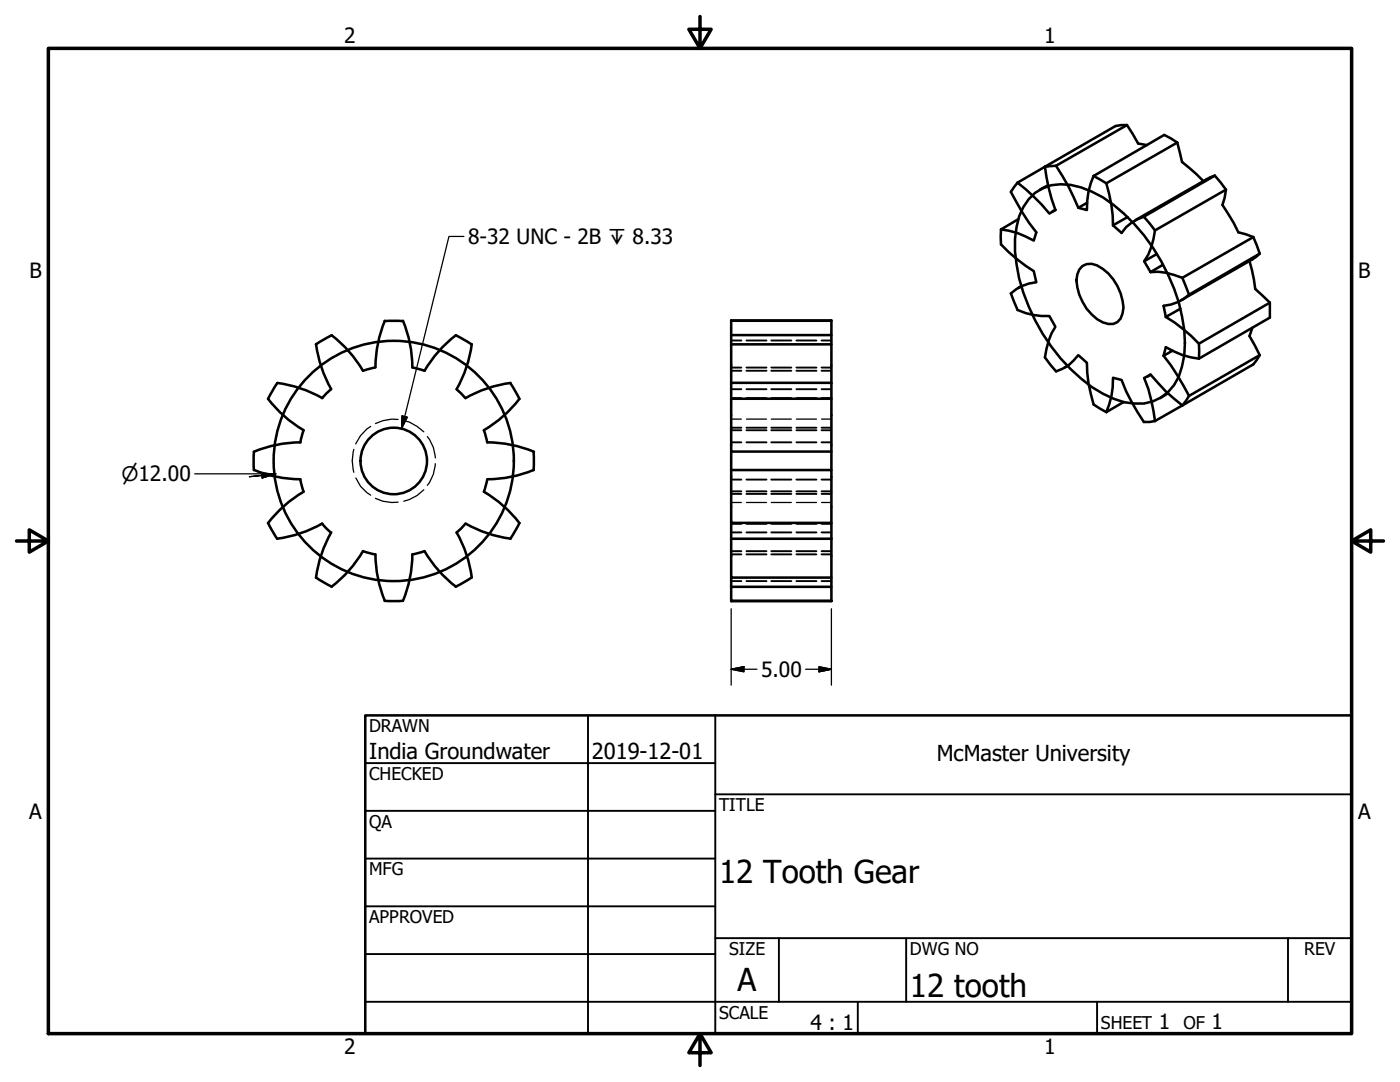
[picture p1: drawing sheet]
<svg xmlns="http://www.w3.org/2000/svg" width="279mm" height="216mm" viewBox="0 0 279 216" stroke-linecap="round" stroke-linejoin="round" font-family="sans-serif">
<!-- layer: Visible (ANSI) -->
<g fill="none" stroke="#000" stroke-width=".51">
<path d="M203.1 36.4l-1.4 1.9a46.3 46.3 0 0 0 5.1 8.1l-.5 1.6a15.8 15.8 0 0 0-6.5-2.2M206.6 38.5a9.4 9.4 0 0 1 9.2-1.1 27.6 27.6 0 0 1 12.5 9.6 36.9 36.9 0 0 1 8.2 21.5 15.8 15.8 0 0 1-2.2 8.3 8.5 8.5 0 0 1-7.9 3.7 18.2 18.2 0 0 1-10.6-4.9 38.2 38.2 0 0 1-13.2-25.4 17.4 17.4 0 0 1 1.6-8.9l1.1-1.5zM208.5 33.3a37.7 37.7 0 0 0 2.1 8.6l-1.2 .7a39.3 39.3 0 0 0-6.3-6.2M208.5 33.3l-5.4 3.1M209.2 37l-1.7 .8M210.8 33.1a44.4 44.4 0 0 1 4.4 8.4l1.7 .4a15.2 15.2 0 0 1 1.3-6.8M210.8 33.1l-2.3 .2M218.2 35.1l2.6 1.5M220.8 36.6a27.8 27.8 0 0 1 1.3 8.4M224.9 25l2.2 3.6 1.8 .4M224.9 25l-2.3 .1-14.1 8.2M224.9 25l-14.1 8.1"/>
<path d="M234.9 28.4l1 3.9 2.9 2.4 1.4 1.4M234.9 28.4l-2.6-1.5-14.1 8.2M234.9 28.4l-14.1 8.2M242.4 35.1l-1.7 .7-14.1 8.1M242.4 35.1l2.3 2.7M242.4 35.1l-14.1 8.1M244.7 37.8l-.3 1.6-.4 1.5 2.2 3.5 .9 2 3 .9M244.7 37.8l-14.2 8.2M199.8 45.8v3a33.5 33.5 0 0 0 6.5 5.3l.5 2.2a8.7 8.7 0 0 0-5.1 2.2l1.4 3.3a13.4 13.4 0 0 0 6.3 1.3l1.2 2.1a14 14 0 0 0-2.1 6.1l2.3 2.8a8.1 8.1 0 0 0 4.4-3.2l1.7 1.5a27 27 0 0 0 1.3 8.3l2.6 1.5M203.2 43.8l-3.4 2M203.8 57.1l-.5 .3M210.6 41.8l-.6 .4"/>
<path d="M216 53.1a3.3 3.3 0 0 1 4.1 .6 10.5 10.5 0 0 1 4.1 7.6l-.2 1.2a2.54 2.54 0 0 1-3.9 1.8 9.9 9.9 0 0 1-5.3-8.4l.2-1.2 .4-.9zM217 40.4l-1.8 1.1M225 43.3l-2.9 1.7M228.3 43.2a8.1 8.1 0 0 0-4.5 3.3l-1.7-1.5M228.3 43.2l2.2 2.8M228.3 52.1l1.3 2.2M229.6 54.3a12.7 12.7 0 0 1 6.4 1.1M230.5 46a13.7 13.7 0 0 1-2.2 6.1M230.9 50.7l-2.6 1.4M232.1 52.8l-2.5 1.5M236 55.4l1.3 3.4M237.3 58.8a8.7 8.7 0 0 1-5.1 2.2l.5 2.2"/>
<path d="M249.4 52.1l.9 3.7 .2 1.9 2.9 2.7M250.1 47.3l1.3 3.3M250.1 47.3l-14.1 8.1M251.4 50.6l-1.5 1.2-14.1 8.1M251.4 50.6l-14.1 8.2M53.5 79.6a24.7 24.7 0 0 0 7.1 6.2M63.1 68.7a24.7 24.7 0 0 0 3 8.9M64.3 79.4a24.7 24.7 0 0 0-9-3l-1.8 3.2M66 77.7l-1.7 1.7M66.2 66.9a24.7 24.7 0 0 1 6.2 7.1M66.2 66.9l-3.2 1.8M74.9 73.3l-2.4 .7"/>
<path d="M76.8 64.1h3.6M76.8 64a24.7 24.7 0 0 0-1.9 9.3M80.4 64a24.7 24.7 0 0 1 1.9 9.3M91 66.9l3.1 1.8M91 66.9a25.6 25.6 0 0 0-6.3 7.1l-2.4-.7M94.1 68.7a24.7 24.7 0 0 1-3 9M101.8 76.4l1.9 3.2M101.9 76.4a25 25 0 0 0-9 3l-1.8-1.7M103.7 79.6a24.7 24.7 0 0 1-7.1 6.2M145.9 68.7h20v10.9M145.9 64h20v2.9h-20M145.9 76.4h20"/>
<path d="M165.9 64l-20-.1v26.2h20v-10.5h-20M165.9 66.9v1.8M213 73l-.5 .3M229.6 74.7l-.6 .4M232.2 71l.5-1.7a15.4 15.4 0 0 0 6.6 2.3M232.2 71a49.2 49.2 0 0 1 5.1 8M232.7 63.2a31.5 31.5 0 0 1 6.6 5.4M233.1 78.5l-1.6 .9M234 70l-1.8 1M235.6 61.6l-2.9 1.6M237.3 79l-1.3 1.9M239.3 68.6v3"/>
<path d="M249.9 65.4l-.5 1.7 2 3.8M251.4 70.9l-1.3 1.8-14.1 8.2M251.4 70.9l-14.1 8.1M253.4 60.4v3l-14.1 8.2M253.4 60.4l-14.1 8.2M50.7 93.8a24.7 24.7 0 0 0 9.3 1.8M59.9 95.7l.7 2.4M60 88.3a24.7 24.7 0 0 0-9.3 1.8v3.7M60.6 85.9l-.7 2.4M60.6 98.1a24.7 24.7 0 0 0-7.1 6.3M96.6 98.1a24.7 24.7 0 0 1 7.1 6.3l-1.9 3.1M96.6 85.9l.6 2.4a24.5 24.5 0 0 1 9.4 1.8"/>
<path d="M97.2 95.7l-.6 2.4M106.5 90.2v3.6M106.5 93.8a24.7 24.7 0 0 1-9.2 1.8M145.9 90.1v14.2h20v-10.5h-20M165.9 90.1v3.7M220.8 82.2a15.7 15.7 0 0 0 1.3-6.8l1.7 .4a39.8 39.8 0 0 0 4.5 8.4l2.2-.2M224.3 80.2l-3.5 2M236 80.9a33.5 33.5 0 0 1-6.4-6.2l-1.3 .7a34.4 34.4 0 0 1 2.2 8.6M236 80.9l-5.5 3.1M53.5 104.3l1.8 3.2M63 115.2l3.2 1.9M64.3 104.5l1.7 1.8"/>
<path d="M64.3 104.5a24.7 24.7 0 0 1-9 3M66.1 106.2a24.7 24.7 0 0 0-3 9M74.9 110.6l-2.4-.6a25.6 25.6 0 0 1-6.3 7.1M74.9 110.6a24.7 24.7 0 0 0 1.9 9.3M84.7 110l-2.4 .6a24.5 24.5 0 0 1-1.9 9.3h-3.7M84.7 110a24.7 24.7 0 0 0 6.3 7.1M91.1 106.2a24.7 24.7 0 0 1 3 9M92.9 104.5l-1.8 1.8M92.9 104.5a24.7 24.7 0 0 0 9 3M94.1 115.2l-3.2 1.9M145.9 117.1h20v2.8h-20zM145.9 104.3v11h20v-11"/>
<path d="M145.9 107.5h20M145.9 115.3v1.8M145.9 119.9h20M165.9 115.3v1.8"/>
<circle cx="78.6" cy="92" r="24"/>
<circle cx="78.6" cy="92" r="6.6"/>
</g>
<!-- layer: Hidden Narrow (ANSI) -->
<g fill="none" stroke="#000" stroke-width=".25">
<path d="M70.6 89.7a8.4 8.4 0 0 0 0 4.5M71 95.4a7 7 0 0 0 3 3.4M74 85.1a7.5 7.5 0 0 0-3 3.5M74.9 99.4l1.5 .6 1.8 .3 1.2-.1M79.4 83.7l-1.2-.1-1.8 .3-1.5 .6M80.6 83.9l1.1 .3 1.5 .9 1.4 1.1M84.6 97.7l-1.4 1.2-1.5 .8-1.1 .3M85.3 87.1a7 7 0 0 1 1.6 4.3M86.9 92.5a7.4 7.4 0 0 1-1.6 4.3M145.9 83.6h2.1M149 83.6h4M153.9 83.6h4"/>
<path d="M158.9 83.6h4M164 83.6h1.9M145.9 100.3h2.1M149 100.3h4M153.9 100.3h4M158.9 100.3h4M164 100.3h1.9"/>
</g>
<!-- layer: Hidden (ANSI) -->
<g fill="none" stroke="#000" stroke-width=".38">
<path d="M145.9 79.4h2.1M145.9 77.7h2.1M145.9 74h2.1M145.9 73.3h2.1M145.9 67.9h2.1M149 79.4h4M149 77.7h4M149 74h4M149 73.3h4M149 67.9h4M153.9 79.4h4M153.9 77.7h4"/>
<path d="M153.9 74h4M153.9 73.3h4M153.9 67.9h4M158.9 79.4h4M158.9 77.7h4M158.9 74h4M158.9 73.3h4M158.9 67.9h4M164 79.4h1.9M164 77.7h1.9M164 74h1.9M164 73.3h1.9"/>
<path d="M164 67.9h1.9M145.9 98h2.1M145.9 95.7h2.1M145.9 88.3h2.1M145.9 85.9h2.1M145.9 98.6h2.1M145.9 85.3h2.1M149 98h4M149 95.7h4M149 88.3h4M149 85.9h4M149 98.6h4"/>
<path d="M149 85.3h4M153.9 98h4M153.9 95.7h4M153.9 88.3h4M153.9 85.9h4M153.9 98.6h4M153.9 85.3h4M158.9 98h4M158.9 95.7h4M158.9 88.3h4M158.9 85.9h4M158.9 98.6h4"/>
<path d="M158.9 85.3h4M164 98h1.9M164 95.7h1.9M164 88.3h1.9M164 85.9h1.9M164 98.6h1.9M164 85.3h1.9M145.9 110.6h2.1M145.9 110h2.1M145.9 106.2h2.1M145.9 104.5h2.1M145.9 116h2.1"/>
<path d="M149 110.6h4M149 110h4M149 106.2h4M149 104.5h4M149 116h4M153.9 110.6h4M153.9 110h4M153.9 106.2h4M153.9 104.5h4M153.9 116h4M158.9 110.6h4M158.9 110h4"/>
<path d="M158.9 106.2h4M158.9 104.5h4M158.9 116h4M164 110.6h1.9M164 110h1.9M164 106.2h1.9M164 104.5h1.9M164 116h1.9"/>
</g>
<!-- layer: Border (ANSI) -->
<path d="M9.7 9.7h260v196.5h-260zM139.7 3.3v6.4l-2.2-3.9h4.4l-2.2 3.9M3.3 107.9h6.4l-3.9-2.2v4.5l3.9-2.3M269.7 107.9l3.9 2.3v-4.5l-3.9 2.2h6.4M139.7 206.2l2.2 3.9h-4.4l2.2-3.9v6.4" fill="none" stroke="#000" stroke-width=".7"/>
<!-- layer: Title (ANSI) -->
<g fill="none" stroke="#000" stroke-width=".38">
<path d="M72.9 152.3h69.8M117.3 142.7v63.5M142.7 158.5h127M142.7 142.7v63.5M72.9 161.8h69.8M72.9 171.3h69.8M72.9 199.9h196.8M72.9 180.8h69.8M72.9 190.4h69.8M142.7 187.2h127M155.4 187.2v12.7M171.2 199.9v6.3"/>
<path d="M180.8 187.2v12.7M218.9 199.9v6.3M257 187.2v12.7"/>
</g>
<path d="M72.9 142.7h196.8v63.5h-196.8z" fill="none" stroke="#000" stroke-width=".51"/>
<!-- layer: Dimension (ANSI) -->
<path d="M38.9 94.6h16.2l-2.8 .3M49.8 95.1l2.5-.2-2.5 .2M52.2 94.4l2.5 .2-2.4 .8zM145.9 133.5l2.6-.5v1zM145.9 133.5h5.2M145.9 121.5v15.2M160.8 133.5h5.1M163.4 133l2.5 .5-2.5 .5zM165.9 121.5v15.2" fill="none" stroke="#000" stroke-width=".25"/>
<path d="M52.3 95.4l2.4-.8zM52.2 94.4l2.5 .2-2.4 .8zM145.9 133.5l2.6-.5zM145.9 133.5l2.6-.5v1zM163.4 134l2.5-.5zM163.4 133l2.5 .5-2.5 .5z" fill="#000" stroke="#000" stroke-width=".25"/>
<!-- layer: Symbol (ANSI) -->
<path d="M92.6 47.2h-3l-9.5 38.3M80.3 83l1 .2-1.2 2.3z" fill="none" stroke="#000" stroke-width=".25"/>
<path d="M80.3 83l-.2 2.5zM80.3 83l1 .2-1.2 2.3z" fill="#000" stroke="#000" stroke-width=".25"/>
<g font-size="6.3">
<text x="143.5" y="176.3">12 Tooth Gear</text>
<text x="147.2" y="197.7">A</text>
<text x="181.6" y="199">12 tooth</text>
</g>
<g font-size="4.4">
<text x="73.7" y="151.4">India Groundwater</text>
<text x="118.1" y="151.4">2019-12-01</text>
<text x="186.9" y="151.8">McMaster University</text>
</g>
<g font-size="4.2">
<text x="68.7" y="8.6">2</text>
<text x="208.4" y="8.6">1</text>
<text x="93.4" y="48.7">8-32 UNC - 2B ↧ 8.33</text>
<text x="5.9" y="55.5">B</text>
<text x="271.1" y="55.5">B</text>
<text x="151.9" y="135.1">5.00</text>
<text x="5.8" y="163.4">A</text>
<text x="271" y="163.4">A</text>
<text x="161.7" y="205.5">4 : 1</text>
<text x="231.3" y="205.4">1</text>
<text x="241.8" y="205.4">1</text>
<text x="68.7" y="210.3">2</text>
<text x="208.4" y="210.3">1</text>
</g>
<text font-size="4" x="24.3" y="96">⌀12.00</text>
<g font-size="3.5">
<text x="73.7" y="146">DRAWN</text>
<text x="73.7" y="155.6">CHECKED</text>
<text x="143.5" y="161.8">TITLE</text>
<text x="73.7" y="165.2">QA</text>
<text x="73.7" y="174.7">MFG</text>
<text x="73.7" y="184.2">APPROVED</text>
<text x="145.5" y="190.6">SIZE</text>
<text x="181.6" y="190.6">DWG NO</text>
<text x="260.3" y="190.5">REV</text>
<text x="143.5" y="203.3">SCALE</text>
<text x="219.7" y="205.4">SHEET</text>
<text x="236.2" y="205.4">OF</text>
</g>
</svg>
